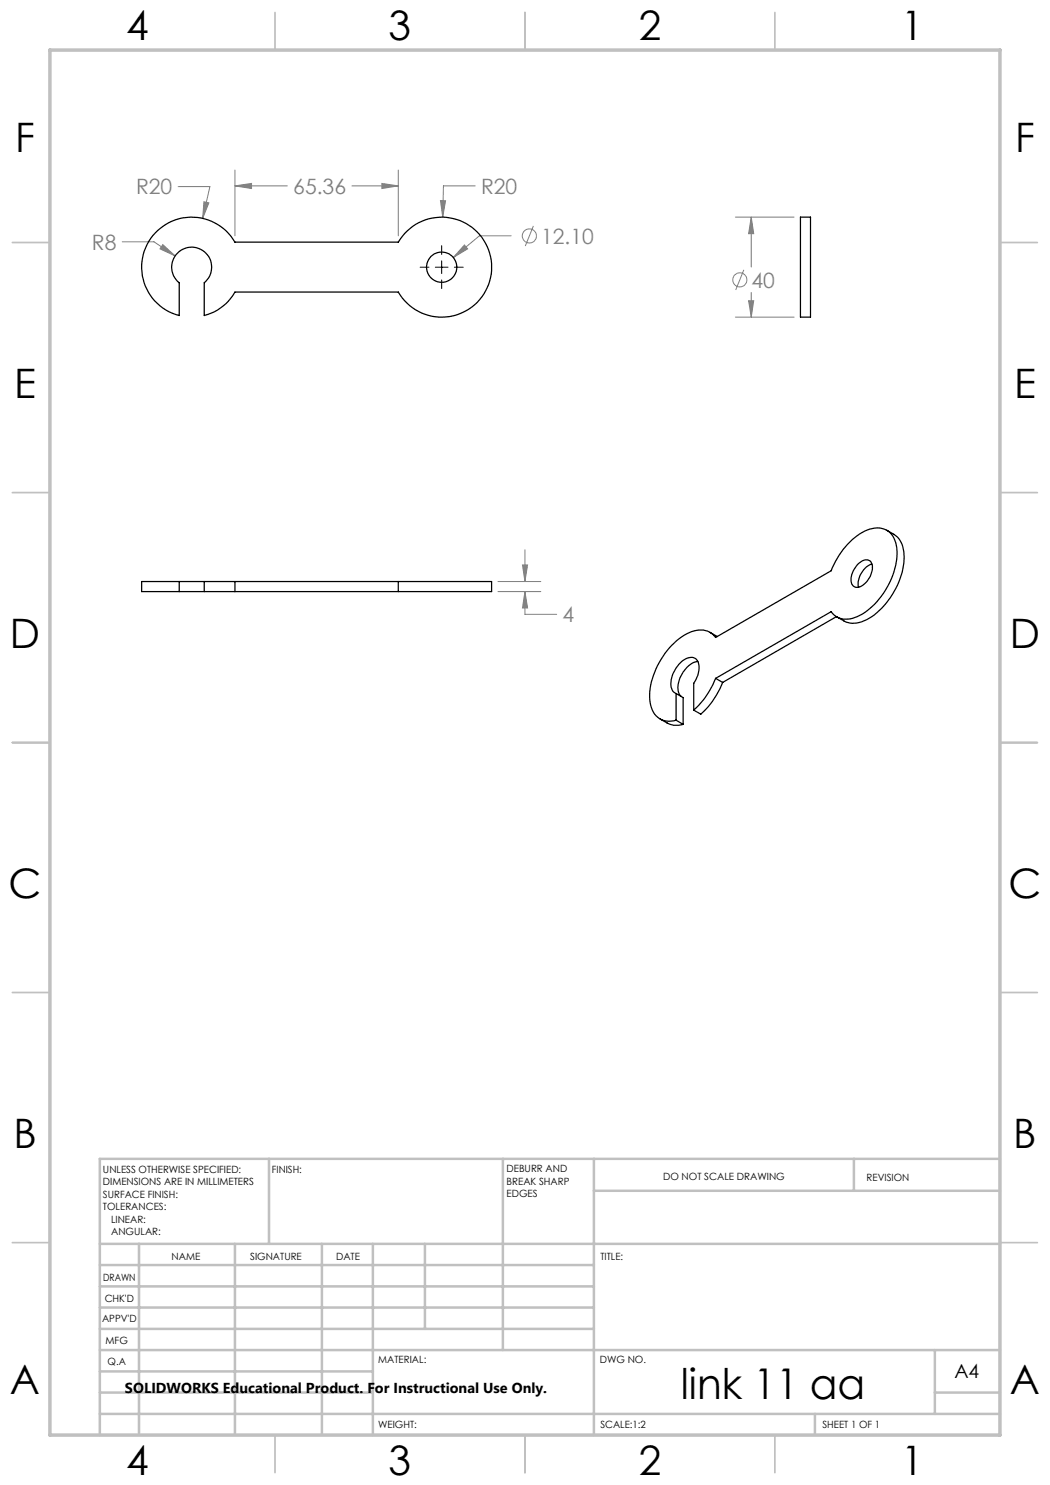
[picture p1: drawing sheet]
<svg xmlns="http://www.w3.org/2000/svg" width="210mm" height="297mm" viewBox="0 0 210 297" stroke-linecap="round" stroke-linejoin="round" font-family="sans-serif">
<g fill="none" stroke="#808080" stroke-width=".2">
<path d="M35.6 37.3h6.4l-1.5 6.4M47 37.2l3.3-.5v1zM47 34v13.2M47 37.2h10.5M70.4 37.2h9.3M76.4 36.7l3.3 .5-3.3 .5zM79.7 34v13.2M95 37.2h-6.3l-.2 6.2M24.4 48.4h6.4l4.2 2.8M32.6 48.9l2.4 2.3-3-1.4zM40.8 40.4l1 .2-1.3 3.1zM88.1 40.1h1l-.6 3.3z"/>
<path d="M92.9 49l.6 .8-2.8 1.7zM102.2 47.2h-6.3l-5.2 4.3M106.7 45.2l-1.6 4M147.1 43.4h11.7M148.8 54l-1.7 4M150.2 43.4l.5 3.3h-1zM150.2 43.4v10M150.2 58.5v4.9M147.1 63.4h11.7M149.7 60.1h1l-.5 3.3zM99.6 118.3h8.6M99.6 116.3h8.6"/>
<path d="M104.5 113h1l-.5 3.3zM105 118.3l.5 3.3h-1zM105 118.3v4.6h6.3M105 110v6.3"/>
<circle cx="105.9" cy="47.2" r="1.42"/>
<circle cx="148" cy="56" r="1.41"/>
</g>
<path d="M84 53.4h1.8M87.1 53.4h2.5M88.3 49.1v1.8M88.3 52.2v2.5M88.3 56v1.7M90.9 53.4h1.7" fill="none" stroke="#000" stroke-width=".2"/>
<g fill="none" stroke="#c0c0c0" stroke-width=".35">
<path d="M55 2.5v7.5M105 2.5v7.5M155 2.5v7.5M2.5 48.5h7.5M200 48.5h7.5M2.5 98.5h7.5M200 98.5h7.5M2.5 148.5h7.5M200 148.5h7.5M2.5 198.5h7.5M200 198.5h7.5M2.5 248.5h7.5"/>
<path d="M200 248.5h7.5M55 287v7.5M105 287v7.5M155 287v7.5"/>
</g>
<g fill="none" stroke="#c0c0c0" stroke-width=".5">
<path d="M53.8 231.8v17M100.6 231.8v38.2M118.8 231.8v55.2M118.8 238.2h81.2M170.8 231.8v6.4M200 231.8h-180v55.2M20 248.8h180M20 257.3h98.8M20 253h98.8M27.8 248.8v38.2M47 248.8v38.2M64.4 248.8v38.2"/>
<path d="M74.6 248.8v38.2M85 248.8v17M20 265.8h98.8M20 261.5h98.8M20 278.5h54.6M20 274.3h54.6M20 270h180M187 278.5h13M187 270v12.8M20 282.8h180M163 282.8v4.2"/>
</g>
<path d="M10 10h190v277h-190z" fill="none" stroke="#c0c0c0" stroke-width=".7"/>
<path d="M76.4 36.7l3.3 .5-3.3 .5zM47 37.2l3.3-.5v1zM88.1 40.1l.4 3.3 .6-3.3zM40.8 40.4l-.3 3.3 1.3-3.1zM92.9 49l-2.2 2.5 2.8-1.7zM32.6 48.9l-.6 .9 3 1.4zM149.7 60.1h1l-.5 3.3zM150.2 43.4l.5 3.3h-1zM105 118.3l.5 3.3h-1zM104.5 113h1l-.5 3.3z" fill="#808080"/>
<g fill="none" stroke="#000" stroke-width=".25">
<path d="M31.6 46.1a10 10 0 0 1 15.4 2.3h32.7a10 10 0 0 1 15-2.6 10 10 0 0 1 0 15.3 10 10 0 0 1-15-2.7h-32.7a10 10 0 0 1-6.1 4.7v-6.6a4 4 0 0 0 .4-5.8 4 4 0 0 0-5.9 0 4 4 0 0 0 .4 5.8v6.6a10 10 0 0 1-4.2-17zM160.1 43.4h2v20h-2zM35.8 116.3h-7.5v2h7.5M35.8 116.3h5.1M35.8 118.3h5.1M35.8 116.3v2M40.9 116.3h6.1M40.9 118.3h6.1M40.9 116.3v2M47 116.3v2M47 116.3h32.7M47 118.3h32.7"/>
<path d="M79.7 116.3h18.6v2h-18.6M79.7 116.3v2M171.5 112.9a1.93 1.93 0 0 1 2.6-.7 3.1 3.1 0 0 1-.5 3.7 2.49 2.49 0 0 1-2.7 1.4 2.17 2.17 0 0 1-.4-2.8zM174.4 112.8a4.3 4.3 0 0 0-2.7 4.6M177.3 106l1.5 .9a5.1 5.1 0 0 1 2 5.1 15.6 15.6 0 0 1-7.4 11.9 4.9 4.9 0 0 1-4.6 .3l-1.4-.8M135.2 138.7a2.45 2.45 0 0 1-.9-3.1 5.4 5.4 0 0 1 3.6-4.1 1.6 1.6 0 0 1 1.9 2 5.3 5.3 0 0 1-1.1 3.2v5.3M135.2 138.7v5.3M135.2 138.7l1.4 .8v5.4M139.6 132.3a5.2 5.2 0 0 0-3.9 4.1 2.91 2.91 0 0 0 .5 2.8M142 126.5l1.4 .8M143.1 135.7l23.1-13.4a4 4 0 0 0 5.3 1 15.1 15.1 0 0 0 7.9-13.8 4 4 0 0 0-3.6-3.9 8 8 0 0 0-5.8 2.8 16.4 16.4 0 0 0-3.8 5.8l-23.1 13.3a4.1 4.1 0 0 0-5.3-1 15.2 15.2 0 0 0-7.8 13.5 4.1 4.1 0 0 0 3.4 4.2l1.8-.2M143.1 135.7a17.2 17.2 0 0 1-4.4 6.3"/>
<path d="M143.1 135.7l1.4 .8M144.5 136.5a17.2 17.2 0 0 1-4.3 6.3l-1.5-.8M167.3 123.3l-22.8 13.2M132 143.8l1.4 .8a3.9 3.9 0 0 0 3.2 .3M135.2 144l1.4 .9"/>
<circle cx="88.3" cy="53.4" r="3"/>
</g>
<text font-size="8.5" x="136.2" y="279.7">link 11 aa</text>
<g font-size="8.1">
<text x="25.2" y="8">4</text>
<text x="77.7" y="8">3</text>
<text x="127.7" y="8">2</text>
<text x="180.2" y="8">1</text>
<text x="3" y="30.4">F</text>
<text x="203" y="30.4">F</text>
<text x="2.8" y="79.6">E</text>
<text x="202.8" y="79.6">E</text>
<text x="2" y="129.6">D</text>
<text x="202" y="129.6">D</text>
<text x="1.7" y="179.6">C</text>
<text x="201.7" y="179.6">C</text>
<text x="2.7" y="229.6">B</text>
<text x="202.7" y="229.6">B</text>
<text x="2" y="278.9">A</text>
<text x="202" y="278.9">A</text>
<text x="25.2" y="295">4</text>
<text x="77.7" y="295">3</text>
<text x="127.7" y="295">2</text>
<text x="180.2" y="295">1</text>
</g>
<g font-size="4.2" fill="#808080">
<text x="27.2" y="38.9">R20</text>
<text x="58.7" y="38.8">65.36</text>
<text x="96.2" y="38.8">R20</text>
<text x="18.4" y="49.9">R8</text>
<text x="108.2" y="48.7">12.10</text>
<text x="150.3" y="57.5">40</text>
<text x="112.5" y="124.4">4</text>
</g>
<text font-size="3.9" x="190.9" y="275.5">A4</text>
<text font-size="2.9" x="25" y="278.6">SOLIDWORKS Educational Product. For Instructional Use Only.</text>
<g font-size="2">
<text x="20.6" y="234.6">UNLESS OTHERWISE SPECIFIED:</text>
<text x="20.6" y="237.1">DIMENSIONS ARE IN MILLIMETERS</text>
<text x="20.6" y="239.6">SURFACE FINISH:</text>
<text x="54.4" y="234.6">FINISH:</text>
<text x="101.3" y="234.5">DEBURR AND</text>
<text x="101.3" y="237">BREAK SHARP</text>
<text x="101.3" y="239.5">EDGES</text>
<text x="132.6" y="236">DO NOT SCALE DRAWING</text>
<text x="173.3" y="236.2">REVISION</text>
<text x="20.6" y="242.1">TOLERANCES:</text>
<text x="22.2" y="244.6">LINEAR:</text>
<text x="22.2" y="247.1">ANGULAR:</text>
<text x="34.3" y="252">NAME</text>
<text x="50" y="251.9">SIGNATURE</text>
<text x="67.2" y="251.9">DATE</text>
<text x="120.1" y="251.9">TITLE:</text>
<text x="20.6" y="256.1">DRAWN</text>
<text x="20.9" y="260.3">CHK'D</text>
<text x="20.4" y="264.4">APPV'D</text>
<text x="21.1" y="268.8">MFG</text>
<text x="21.5" y="273">Q.A</text>
<text x="75.6" y="272.5">MATERIAL:</text>
<text x="120" y="272.5">DWG NO.</text>
<text x="75.6" y="285.5">WEIGHT:</text>
<text x="120.1" y="285.6">SCALE:1:2</text>
<text x="164.5" y="285.6">SHEET 1 OF 1</text>
</g>
</svg>
